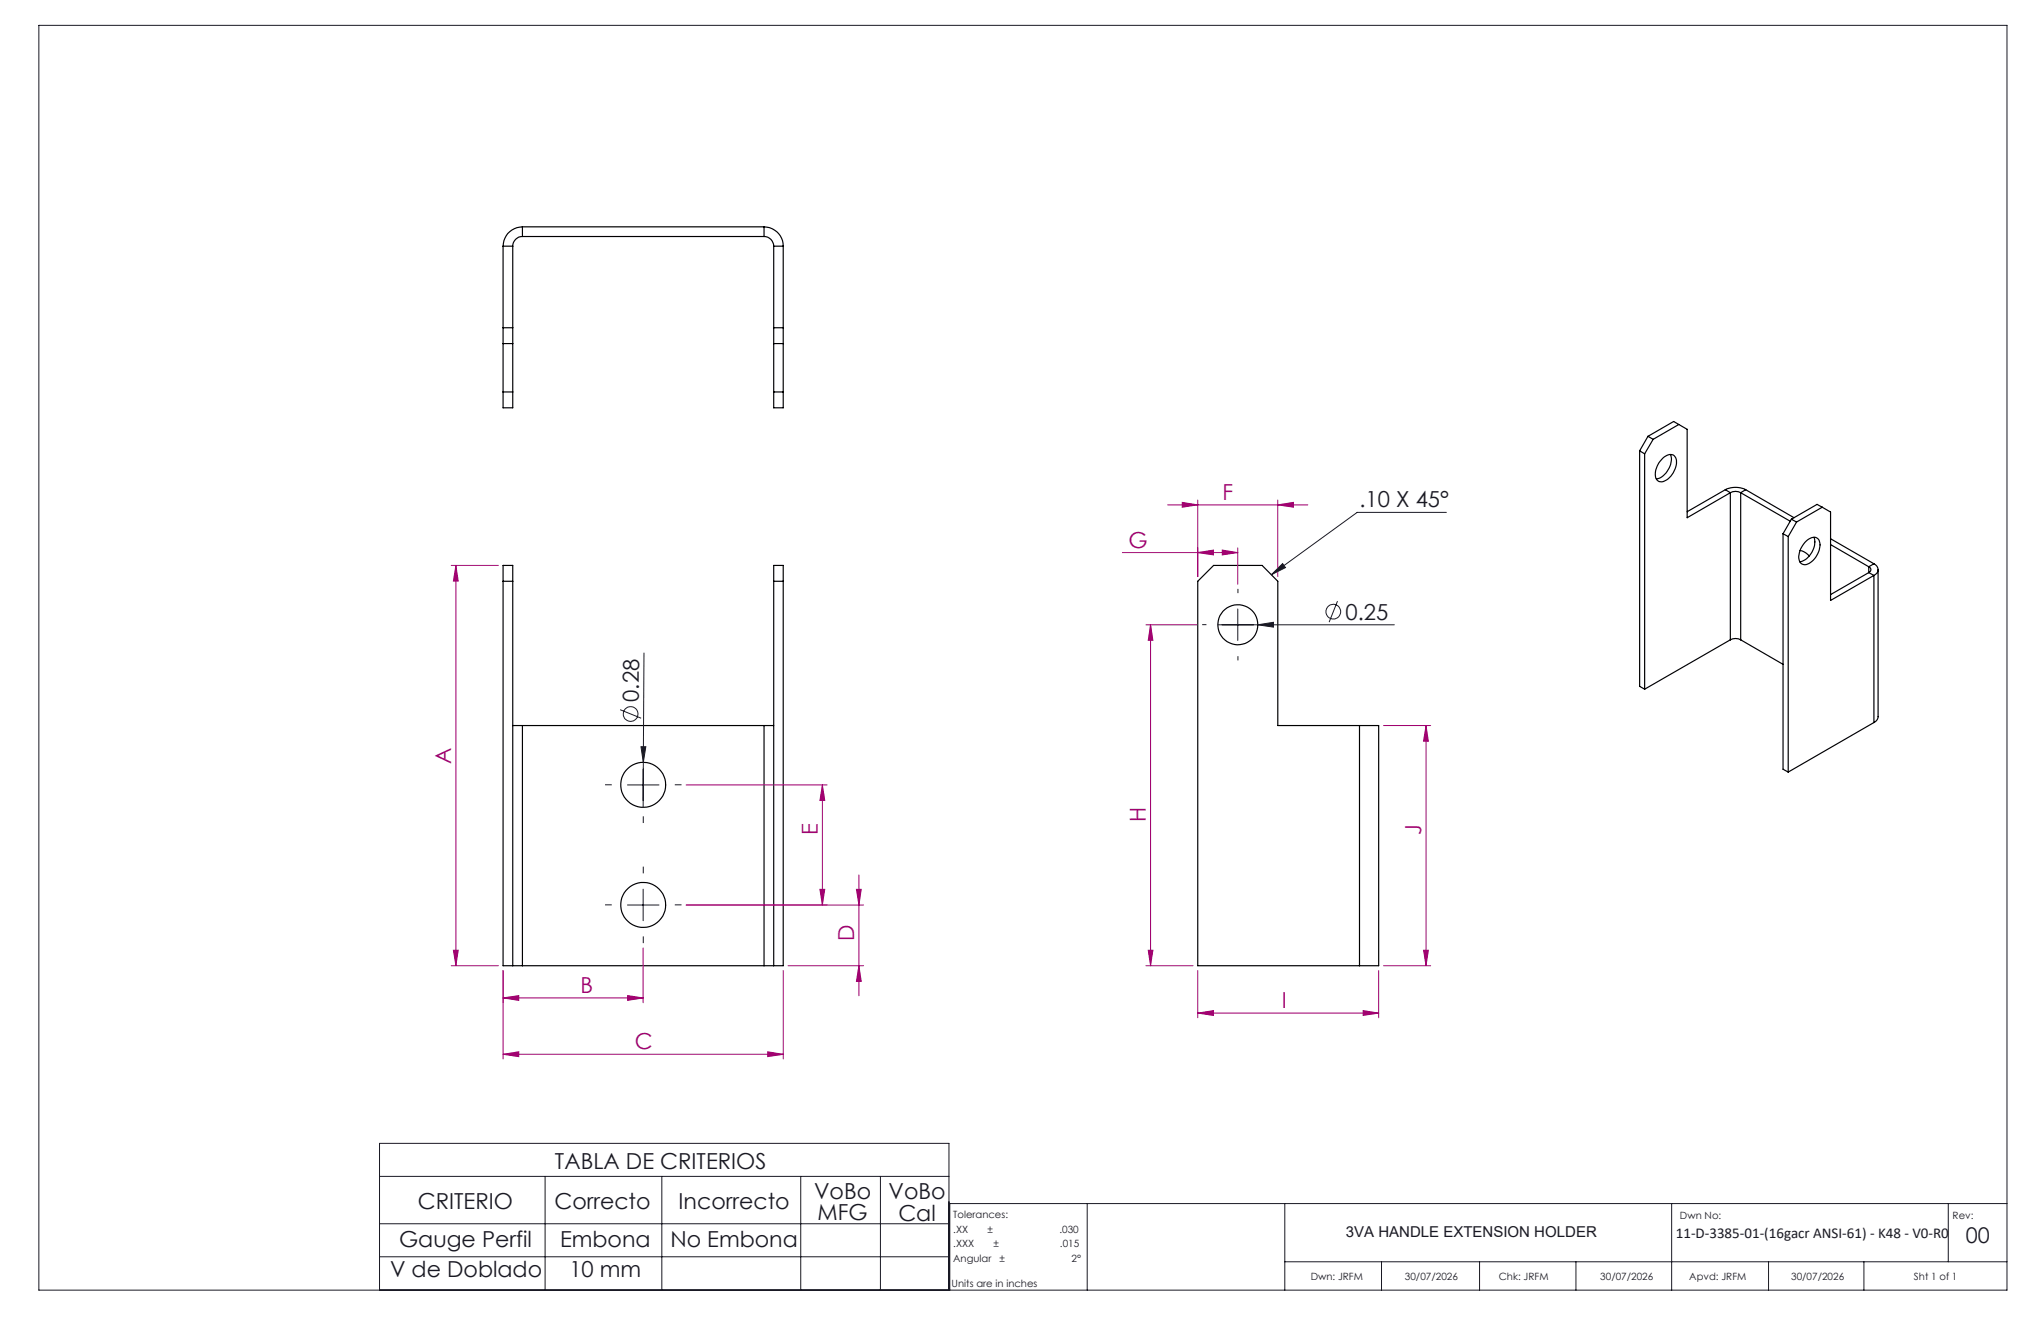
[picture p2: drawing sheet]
<svg xmlns="http://www.w3.org/2000/svg" width="432mm" height="279mm" viewBox="0 0 432 279" stroke-linecap="round" stroke-linejoin="round" font-family="sans-serif">
<g fill="none" stroke="#191924" stroke-width=".21">
<path d="M8.2 5.4h416.4v267.5h-416.4zM306 108.4h-18.9l-18.1 13.2M136.2 138.1l-.1 32.6M257.6 132.2h37.4M261.9 128.8v6.7M266.1 132.2l3.3-.6v1zM269 121.6l2.4-2.4 .6 .9zM283 127.1l-1.8 4.5M131.2 150.1l4.4 1.8M135.6 157.9h1l-.5 3.4zM132.8 166h6.6M136.1 162.7v6.6"/>
<path d="M132.8 191.4h6.6M136.1 188.1v6.6M80.3 248.8h120.5M80.3 258.8h120.5M115.3 248.8v24M140 248.8v24M169.4 248.8v24M186.3 248.8v24M230 254.6v18.3M271.8 254.6v18.3M353.7 254.6v18.3M412.2 254.6v12.3"/>
<path d="M424.6 254.6h-223.7v18.3M80.3 272.8v-31h120.5v31M80.3 265.8h120.5M271.8 266.9h152.8M292.3 266.9v6M313 266.9v6M333.4 266.9v6M374.2 266.9v6M394.3 266.9v6"/>
<circle cx="282.1" cy="129.4" r="1.56"/>
<circle cx="133.4" cy="151" r="1.55"/>
</g>
<g fill="none" stroke="#000" stroke-width=".25">
<path d="M106.4 52.1v34.2h2.1v-34.2M106.4 52.1h2.1M110.5 48a4.1 4.1 0 0 0-4.1 4.1M110.5 50a2.05 2.05 0 0 0-2 2.1M110.5 48v2M110.5 50h51.1M110.5 48h51.1M161.6 50a2.05 2.05 0 0 1 2.1 2.1M161.6 48a4.1 4.1 0 0 1 4.1 4.1M161.6 48v2M163.7 52.1v34.2h2v-34.2M163.7 52.1h2"/>
<path d="M106.4 72.7h2.1M106.4 69.3h2.1M163.7 72.7h2M163.7 69.3h2M106.4 82.9h2.1M163.7 82.9h2M346.9 95.4l1 .6M346.9 95.4v49.8l1 .6M347.9 96v49.8M348.7 92.3l-1.8 3.1M348.7 92.3l1 .6M349.7 92.9l-1.8 3.1"/>
<path d="M351.8 96.9a1.69 1.69 0 0 1 2.6-.3 3.8 3.8 0 0 1-1.2 4.4 1.85 1.85 0 0 1-2.6 .6 3.6 3.6 0 0 1 .9-4.4zM353.4 96.1a4.3 4.3 0 0 1-3 5.2M355.2 89.8l1.7 1v18.7l9.2-5.3M355.2 89.8l-5.5 3.1M355.2 89.8l-1.1-.7-5.4 3.2M106.4 119.6h2.1v84.7h-2.1zM163.7 119.6h2v84.7h-2zM365 103.6a4.9 4.9 0 0 1 4.3 0M365 103.6l1.1 .6M365 103.6l-8.1 4.6M366.1 104.2a2.26 2.26 0 0 1 2.2 0M366.1 104.2v31.1"/>
<path d="M368.3 104.2l10.4 6M368.3 104.2v31.1M369.3 103.6l-1 .6M369.3 103.6l10.3 5.9M377.2 112.9l1.1 .6M377.2 112.9v49.8l1.1 .6M378.3 113.5v49.8M379 109.8l-1.8 3.1M379 109.8l1.1 .6M380.1 110.4l-1.8 3.1M380.8 116.5l1.1 .3 .9 .8M382.1 114.4a1.67 1.67 0 0 1 2.8-.1 4.4 4.4 0 0 1-3.1 5.2 1.53 1.53 0 0 1-1.2-2.2 5.2 5.2 0 0 1 1.5-2.9z"/>
<path d="M383.8 113.6a4.3 4.3 0 0 1-3 5.2M385.5 107.3l1.8 1v18.7l9.2-5.3M385.5 107.3l-5.4 3.1M385.5 107.3l-1.1-.6-5.4 3.1M387.3 115.2l8.1 4.7M387.3 113.9l9.2 5.3M395.4 119.9a.64 .64 0 0 1 .4 .6 .64 .64 0 0 1-.4 .6M395.4 119.9v1.2M396.5 119.2a1.3 1.3 0 0 1 .8 1.3 1.3 1.3 0 0 1-.8 1.2M396.5 119.2l-1.1 .7M106.4 122.9h2.1M163.7 122.9h2"/>
<path d="M366.1 135.3a2.26 2.26 0 0 1 2.2 0M366.1 135.3l-18.2 10.5M368.3 135.3l8.9 5.2M395.4 121.1l1.1 .6M395.4 121.1l-8.1 4.7M396.5 121.7v31.1M397.3 120.5v31.2l-.3 .7-.5 .4M108.5 153.5h2M110.5 153.5v50.8M110.5 153.5h51.1M161.6 153.5h2.1M161.6 153.5v50.8"/>
<path d="M287.6 153.5h4.1v50.8h-4.1M287.6 153.5h-17.3v-30.6l-3.3-3.3h-10.2l-3.4 3.3v81.4h34.2M287.6 153.5v50.8M396.5 152.8l-18.2 10.5M108.5 204.3h2M110.5 204.3h51.1M161.6 204.3h2.1"/>
<circle cx="261.9" cy="132.1" r="4.2"/>
<circle cx="136.1" cy="166" r="4.8"/>
<circle cx="136.1" cy="191.4" r="4.8"/>
</g>
<g fill="none" stroke="#a0006e" stroke-width=".21">
<path d="M95.5 119.6h9.9M96.4 119.6l.5 3.3h-1zM96.4 119.6v84.7M237.5 116.9h24.4M247.1 106.8h29.6M250.1 106.3l3.3 .5-3.3 .5zM253.4 116.9l3.3-.6v1.1zM253.4 105.8v16.2M258.6 116.3l3.3 .6-3.3 .5zM261.9 115.9v7.7M270.3 106.8l3.3-.5v1zM270.3 105.8v16.2"/>
<path d="M242.4 132.2h10.9M243.4 132.2l.5 3.2h-1zM243.4 132.2v72.1M292.7 153.5h10M301.7 153.5l.5 3.3h-1zM301.7 153.5v50.8M145.2 166h29.8M174 166l.5 3.3h-1zM174 166v25.4M145.2 191.4h37.5M173.5 188.1h1l-.5 3.3zM181.2 188.1h1l-.5 3.3z"/>
<path d="M181.7 185.1v25.5M95.5 204.3h9.9M95.9 201h1l-.5 3.3zM106.4 211.1l3.3-.5v1zM106.4 205.3v18.7M106.4 211.1h29.7M132.8 210.6l3.3 .5-3.3 .5zM136.1 200.5v11.6M165.7 205.3v18.7M166.7 204.3h16M181.7 204.3l.5 3.3h-1zM242.4 204.3h10"/>
<path d="M242.9 201h1l-.5 3.3zM253.4 214.3l3.3-.6v1.1zM253.4 205.3v10M253.4 214.3h38.3M288.4 213.7l3.3 .6-3.3 .5zM291.7 205.3v10M292.7 204.3h10M301.2 201h1l-.5 3.3zM106.4 223l3.3-.5v1zM106.4 223h59.3M162.4 222.5l3.3 .5-3.3 .5z"/>
</g>
<path d="M255.2 132.1h-.9M261.9 125.5v-.9M261.9 138.8v.9M268.6 132.1h.9M136.1 159.3v-1.4M129.4 166h-1.4M136.1 172.7v1.4M142.8 166h1.4M129.4 191.4h-1.4M136.1 184.7v-1.4M136.1 198.1v1.4M142.8 191.4h1.4" fill="none" stroke="#191924" stroke-width=".21" stroke-dasharray="15.2 1.3 1.3 1.3" stroke-linecap="butt"/>
<g fill="#191924">
<path d="M269 121.6l2.4-2.4 .6 .9z"/>
<path d="M266.1 132.2l3.3-.6v1z"/>
<path d="M135.6 157.9h1l-.5 3.4z"/>
</g>
<g fill="#a0006e">
<path d="M253.4 116.9l3.3-.6v1.1zM258.6 116.3l3.3 .6-3.3 .5zM250.1 106.3l3.3 .5-3.3 .5zM270.3 106.8l3.3-.5v1z"/>
<path d="M106.4 211.1l3.3-.5v1zM132.8 210.6l3.3 .5-3.3 .5z"/>
<path d="M106.4 223l3.3-.5v1zM162.4 222.5l3.3 .5-3.3 .5z"/>
<path d="M288.4 213.7l3.3 .6-3.3 .5zM253.4 214.3l3.3-.6v1.1z"/>
<path d="M174 166l.5 3.3h-1zM173.5 188.1h1l-.5 3.3zM301.7 153.5l.5 3.3h-1zM301.2 201h1l-.5 3.3z"/>
<path d="M96.4 119.6l.5 3.3h-1zM95.9 201h1l-.5 3.3zM181.2 188.1h1l-.5 3.3zM181.7 204.3l.5 3.3h-1zM243.4 132.2l.5 3.2h-1zM242.9 201h1l-.5 3.3z"/>
</g>
<g font-size="4.7" fill="#a0006e">
<text x="258.7" y="105.7">F</text>
<text x="238.7" y="115.8">G</text>
<text x="95.4" y="161.6" transform="rotate(-90 95.4 161.6)">A</text>
<text x="242.4" y="173.9" transform="rotate(-90 242.4 173.9)">H</text>
<text x="173" y="176.7" transform="rotate(-90 173 176.7)">E</text>
<text x="300.7" y="176.6" transform="rotate(-90 300.7 176.6)">J</text>
<text x="180.7" y="199" transform="rotate(-90 180.7 199)">D</text>
<text x="122.8" y="210">B</text>
<text x="271.2" y="213.2">I</text>
<text x="134.3" y="222">C</text>
</g>
<g font-size="4.7" fill="#191924">
<text x="287.6" y="107.3">.10 X 45°</text>
<text x="284.7" y="131.1">0.25</text>
<text x="135.2" y="148.4" transform="rotate(-90 135.2 148.4)">0.28</text>
<text x="117.4" y="247.2">TABLA DE CRITERIOS</text>
<text x="88.4" y="255.7">CRITERIO</text>
<text x="117.3" y="255.7">Correcto</text>
<text x="143.6" y="255.7">Incorrecto</text>
<text x="172.2" y="253.6">VoBo</text>
<text x="188" y="253.7">VoBo</text>
<text x="84.4" y="263.8">Gauge Perfil</text>
<text x="118.5" y="263.8">Embona</text>
<text x="141.8" y="263.8">No Embona</text>
<text x="173" y="258.1">MFG</text>
<text x="190.1" y="258.2">Cal</text>
<text x="82.5" y="270.1">V de Doblado</text>
<text x="120.5" y="270.1">10 mm</text>
</g>
<text font-size="4.6" fill="#191924" x="415.9" y="263">00</text>
<g font-size="3.2" fill="#191924">
<text x="284.7" y="261.6">3VA HANDLE EXTENSION HOLDER</text>
<text x="354.5" y="261.8">11-D-3385-01-(16gacr ANSI-61) - K48 - V0-R0</text>
</g>
<g font-size="2.1" fill="#191924">
<text x="201.7" y="257.6">Tolerances:</text>
<text x="355.4" y="257.8">Dwn No:</text>
<text x="413.1" y="257.8">Rev:</text>
<text x="201.7" y="260.7">.XX</text>
<text x="201.7" y="263.9">.XXX</text>
<text x="208.9" y="260.7">±</text>
<text x="210.2" y="263.9">±</text>
<text x="224.1" y="260.7">.030</text>
<text x="224.3" y="263.9">.015</text>
<text x="201.7" y="267">Angular</text>
<text x="211.5" y="267">±</text>
<text x="226.7" y="267">2°</text>
<text x="201.3" y="272.3">Units are in inches</text>
<text x="277.3" y="270.7">Dwn: JRFM</text>
<text x="297.2" y="270.7">30/07/2026</text>
<text x="317.1" y="270.7">Chk: JRFM</text>
<text x="338.6" y="270.7">30/07/2026</text>
<text x="357.4" y="270.7">Apvd: JRFM</text>
<text x="378.9" y="270.7">30/07/2026</text>
<text x="404.9" y="270.7">Sht 1 of 1</text>
</g>
</svg>
